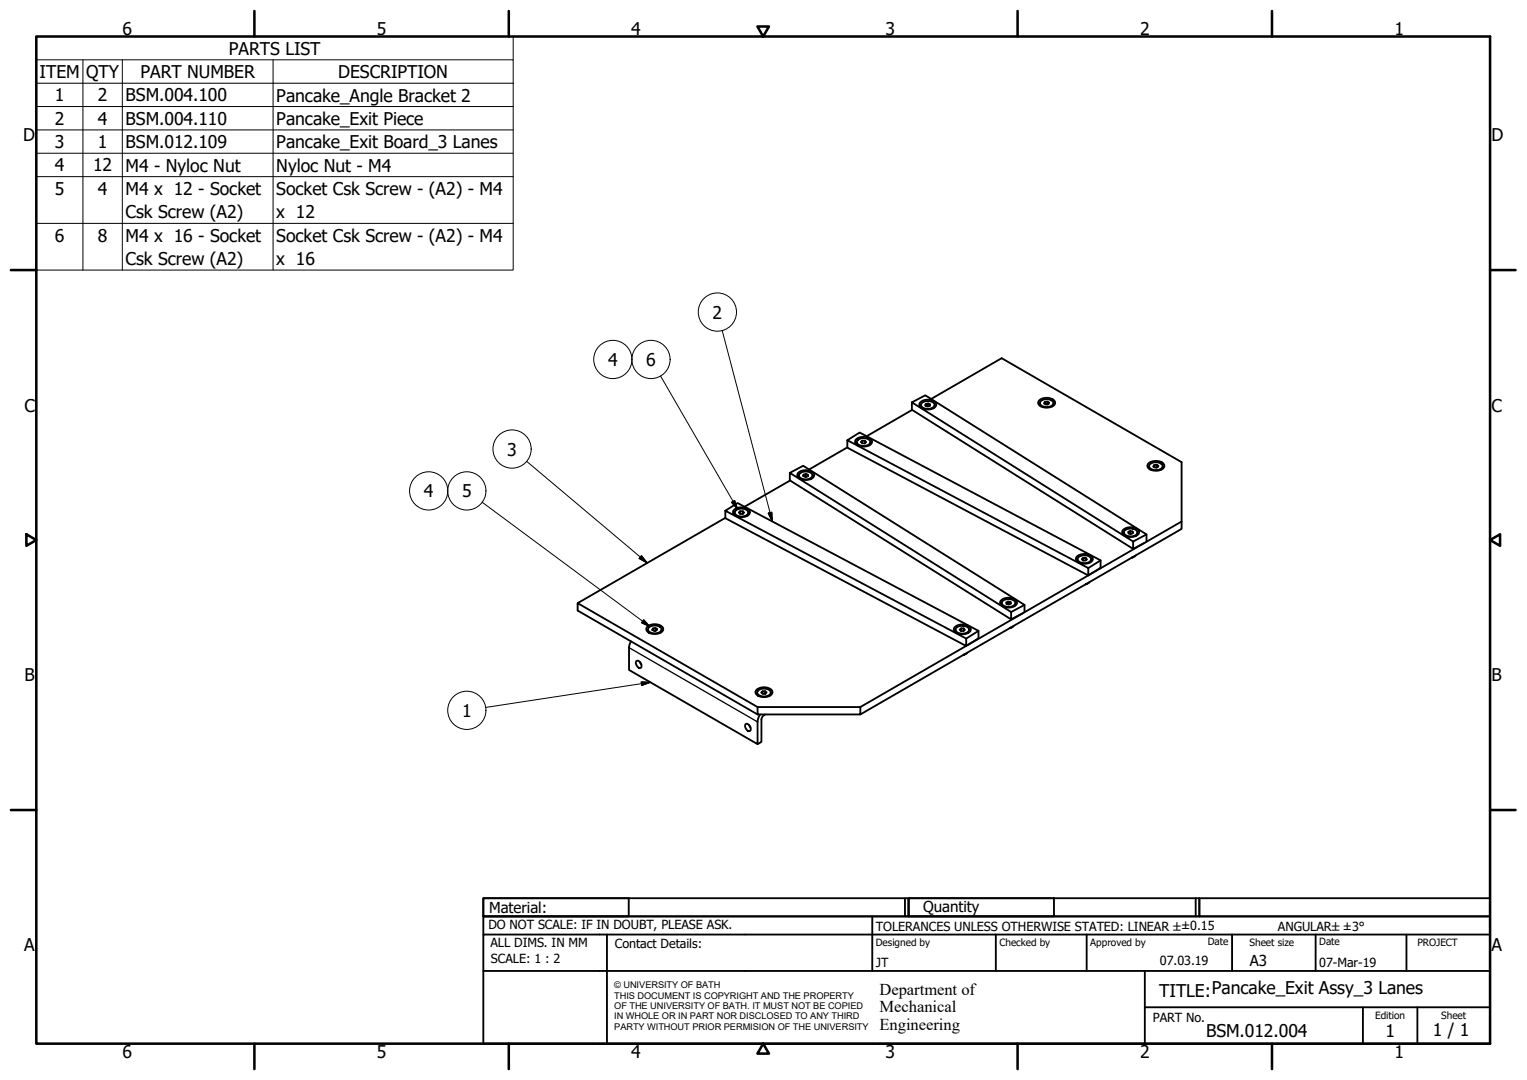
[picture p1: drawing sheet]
<svg xmlns="http://www.w3.org/2000/svg" width="420mm" height="297mm" viewBox="0 0 420 297" stroke-linecap="round" stroke-linejoin="round" font-family="sans-serif">
<!-- layer: Visible (ISO) -->
<g fill="none" stroke="#000" stroke-width=".51">
<path d="M250.9 110.7l60.9 38.2v2.1l-60.9-38.3v-2l3.7-2 60.9 38.3v2l-3.7 2M251 112.7l-12.5 7.3M253.1 110.8a3.1 3.1 0 0 1 4.5 .2 1.78 1.78 0 0 1-2.2 1.6 1.94 1.94 0 0 1-2.4-1.5zM253.4 111.4v.5l.4 .4M253.5 111a2.5 2.5 0 0 1 3.6 .1 1.47 1.47 0 0 1-1.9 1.4 1.27 1.27 0 0 1-1.7-1.5zM254.7 111.1l.6-.1v.7M255.3 111l.6 .2v.4l-.7 .2-.6-.2 .1-.5v.5M255.3 111.7l-.1 .1M255.3 111.7h.1M256.2 109.7l19.4-11.2 49.5 28.6v18.4l-88.4 51M257.2 111.4l-.1 .5-.3 .4M286.1 110a3.1 3.1 0 0 1 4.2 .5 1.7 1.7 0 0 1-2.1 1.6 2.06 2.06 0 0 1-2.6-1.4z"/>
<path d="M286.1 110.9l.1 .5 .3 .4M286.3 110.4a2.48 2.48 0 0 1 3.6 .3 1.61 1.61 0 0 1-2.2 1.2 1.42 1.42 0 0 1-1.6-1.2zM287.5 110.6l-.2 .4 .5 .3 .7-.1 .2-.4-.5-.3v.7M288.2 110.5l-.7 .1v.5M288.2 111.2h.1M288.2 111.2h-.1M289.9 110.9l-.1 .5-.3 .4M217.3 130.1l60.9 38.2v2.1l-60.9-38.3v-2l3.7-2 60.9 38.3v2l-3.7 2M217.4 132.2l-12.5 7.2M219.5 130.1a3.1 3.1 0 0 1 4.5 .3 1.78 1.78 0 0 1-2.2 1.6 1.9 1.9 0 0 1-2.4-1.5zM219.8 130.8l.1 .5 .3 .4M220 130.4a2.47 2.47 0 0 1 3.5 .1 1.47 1.47 0 0 1-1.9 1.4 1.64 1.64 0 0 1-1.8-1.2z"/>
<path d="M221.1 130.5l.6-.1v.7M221.7 130.4l.7 .2-.1 .4-.6 .2-.7-.3 .1-.4v.5M221.7 131.1l-.1 .1M221.7 131.1h.1M223.6 130.8l-.1 .5-.3 .4M233.2 121.1l66.2 35.1v2.1l-66.2-35.2v-2l3.3-2.1 66.3 35.1v2.1l-20.9 12.2M233.2 123l-10.6 6.1M235.7 120.7a3.2 3.2 0 0 1 4.2 .4 1.62 1.62 0 0 1-2 1.7 2.13 2.13 0 0 1-2.6-1.4zM235.7 121.6l.1 .5 .3 .4M236 121a2.4 2.4 0 0 1 3.5 .5 1.9 1.9 0 0 1-2.9 1 .9 .9 0 0 1-.7-.5 .9 .9 0 0 1 .1-1zM237.3 121.2h.7v.7M238 121.2l.3 .4-.3 .3h-.8l-.3-.3 .4-.4v.7"/>
<path d="M239.5 121.6l-.1 .5-.3 .4M316.2 127.3a3.1 3.1 0 0 1 4.1 .5 1.7 1.7 0 0 1-2.1 1.7 2.06 2.06 0 0 1-2.5-1.5zM316.2 128.2v.5l.4 .5M316.4 127.7a2.45 2.45 0 0 1 3.5 .3 1.64 1.64 0 0 1-2.1 1.3 1.46 1.46 0 0 1-1.6-1.3zM317.5 127.9l-.1 .4 .5 .3 .7-.1 .1-.4-.5-.3v.7M318.2 127.8l-.7 .1v.5M318.2 128.5v.1M318.2 128.5l-.1 .1M319.9 128.2v.5l-.4 .5M199.6 140.5l66.3 35.1v2.1l-66.3-35.2v-2l3.3-2.1 66.3 35.1v2l-3.3 2.2-29.2 16.8M199.6 142.4l-40.7 23.5M202.1 140.1a3.2 3.2 0 0 1 4.2 .4 1.59 1.59 0 0 1-2 1.7 2.16 2.16 0 0 1-2.6-1.3z"/>
<path d="M202.1 141l.1 .5 .3 .4M202.4 140.4a2.43 2.43 0 0 1 3.5 .5 1.77 1.77 0 0 1-2.3 1.1 1.34 1.34 0 0 1-1.4-1.3zM203.7 140.6h.7v.7M204.4 140.6l.3 .4-.3 .3h-.8l-.3-.3 .4-.4v.7M205.9 141v.5l-.4 .4M296.4 152.9a3.2 3.2 0 0 1 4.3 .5 1.62 1.62 0 0 1-2.1 1.7 2.16 2.16 0 0 1-2.6-1.4zM296.5 153.8v.5l.4 .5M296.6 153.4a2.52 2.52 0 0 1 3.6 .2 1.5 1.5 0 0 1-2 1.3 1.22 1.22 0 0 1-1.6-1.5zM298.1 153.4l-.5 .4 .4 .3 .7 .1 .4-.4-.3-.3M298.8 154.1v-.6l-.7-.1v.7M300.2 153.8v.5l-.4 .5M302.8 154.1l-3.4 2.1"/>
<path d="M308.9 145.8a3.1 3.1 0 0 1 4.5 .3 1.81 1.81 0 0 1-2.2 1.6 1.94 1.94 0 0 1-2.4-1.5zM309.2 146.5l.1 .5 .3 .4M309.6 145.8a2.27 2.27 0 0 1 3.4 .7 2.15 2.15 0 0 1-3.8-.1zM311 146l-.6 .3 .2 .4 .6 .2 .6-.3-.2-.4M311 146.8h.1M311 146.8h-.1M311.5 153.3h.2l-.3 .1M311.6 146.6v-.4l-.6-.2v.8M312.5 152.8l-.9 .5M313 146.5l-.1 .5-.3 .4M315 149.3l-15.1 8.7M315.5 147l-3.7 1.9"/>
<path d="M325.1 143.4l-9.6 5.6M173.6 176.4l-.5 1.7v6.2l35.3 20.4 .1-6.7 .6-1.5M178.3 173.1v.6l.4 .4M178.3 172.2a3.1 3.1 0 0 1 4.2 .5 1.71 1.71 0 0 1-2.2 1.7 2.02 2.02 0 0 1-2.5-1.5zM178.5 172.6a2.45 2.45 0 0 1 3.5 .4 1.61 1.61 0 0 1-2.1 1.2 1.42 1.42 0 0 1-1.6-1.2zM179.6 172.8l-.1 .4 .5 .3 .7-.1 .1-.4-.5-.3v.7M180.3 172.7l-.7 .1v.5M180.3 173.4l.1 .1M180.3 173.4v.1M182 173.1v.6l-.4 .4M262.8 172.3a3.2 3.2 0 0 1 4.3 .4 1.62 1.62 0 0 1-2.1 1.7 2.16 2.16 0 0 1-2.6-1.3zM262.9 173.2l.1 .5 .3 .5"/>
<path d="M263.1 172.8a2.47 2.47 0 0 1 3.5 .2 1.5 1.5 0 0 1-2 1.3 1.54 1.54 0 0 1-1.7-1.2zM264.5 172.8l-.4 .4 .3 .3 .7 .1 .4-.4-.3-.3M265.2 173.5v-.6l-.7-.1v.7M265.4 180l-.2 .1M265.4 180l-.4 .2M266.2 179.5l-.9 .5M266.7 173.2l-.1 .5-.3 .5M269.2 173.5l-3.3 2.1M275.3 165.2a3 3 0 0 1 4.5 .3 1.8 1.8 0 0 1-2.2 1.6 1.97 1.97 0 0 1-2.4-1.5zM275.6 165.8l.1 .6 .3 .4M276 165.2a2.3 2.3 0 0 1 3.4 .6 2.26 2.26 0 0 1-3.7 .4v-.7zM277.4 165.4l-.6 .3 .2 .4 .6 .2 .6-.3-.2-.4"/>
<path d="M277.4 166.2h.1M277.4 166.2h-.1M277.9 172.7l.3-.1-.4 .2M278 166.1v-.5l-.6-.2v.8M278.9 172.2l-.9 .5M279.4 165.8l-.1 .6-.3 .4M281.4 168.7l-15.1 8.7M281.9 166.4l-3.7 1.9M298.8 160.7l.2-.1-.4 .1M299.8 160.1l-.9 .5M175 181.9l.3-.2a1.36 1.36 0 0 1 1 2 1.32 1.32 0 0 1-1.3-1.8zM176.1 182.1l.4 .6"/>
<path d="M205.1 199.2l.2-.1a1.35 1.35 0 0 1 1.1 1.9 1.29 1.29 0 0 1-1.3-1.8zM206.1 199.4l.4 .7M208.3 189.6a3.1 3.1 0 0 1 4.2 .5 1.73 1.73 0 0 1-2.1 1.6 2.09 2.09 0 0 1-2.5-1.4zM208.3 190.5l.1 .5 .3 .4M208.4 194.5h28.3v2h-28.3zM208.4 194.5l-49.5-28.6v2l49.5 28.6M208.5 190a2.45 2.45 0 0 1 3.6 .3 1.62 1.62 0 0 1-2.2 1.2 1.13 1.13 0 0 1-1.2-.3 1.13 1.13 0 0 1-.2-1.2zM209.8 190.1h.7v.7M210.5 190.1l.4 .3-.3 .4h-.7l-.4-.3 .3-.4v.7M210.6 196.5l-.7 .4-.4 .7v6.5l-1.1 .6M212.1 190.5l-.1 .5-.3 .4"/>
</g>
<!-- layer: Visible Narrow (ISO) -->
<path d="M173.1 178.1l35.3 20.5" fill="none" stroke="#000" stroke-width=".36"/>
<!-- layer: Symbol (ISO) -->
<g fill="none" stroke="#000" stroke-width=".28">
<path d="M10 16.5v-6.5h131.2v6.5M10 16.5h131.2v6.4M10 16.5v57.8h131.2v-51.4M22.8 16.5v57.8M33.7 16.5v57.8M75.1 16.5v57.8M10 22.9h131.2M10 29.3h131.2M10 35.7h131.2M10 42.1h131.2M10 48.6h131.2M10 61.4h131.2"/>
<path d="M198.7 90.9l13.8 52.5M181.8 103.4l21.2 36.7M132.7 138.1l46.1 34.2M144.9 126.9l33.2 27.9M201.3 138.2l.8-.5 .9 2.4zM176.5 152.8l1.6 2-2.2-1.2zM211.4 141.1l1-.2 .1 2.5zM177.1 170.5l1.7 1.8-2.3-1zM176.4 187.5l2.6 .1-2.4 .9zM179 187.6l-45.4 7"/>
<circle cx="168.6" cy="98.9" r="5.3"/>
<circle cx="179.1" cy="98.9" r="5.3"/>
<circle cx="197.4" cy="85.8" r="5.3"/>
<circle cx="118" cy="135" r="5.3"/>
<circle cx="128.4" cy="135" r="5.3"/>
<circle cx="140.9" cy="123.5" r="5.3"/>
<circle cx="128.4" cy="195.4" r="5.3"/>
</g>
<!-- layer: Border (ISO) -->
<g fill="none" stroke="#000" stroke-width=".7">
<path d="M10 10h400v277h-400zM70 3v7M140 3v7M208.4 7.3h3.2l-1.6 2.7zM280 3v7M350 3v7M3 74.3h7M410 74.3h7M7.3 146.9l2.7 1.6-2.7 1.6zM410 148.5l2.7-1.6v3.2zM3 222.8h7M410 222.8h7"/>
<path d="M70 287v7M140 287v7M210 287l1.6 2.8h-3.2zM280 287v7M350 287v7"/>
</g>
<!-- layer: Title (ISO) -->
<g fill="none" stroke="#000" stroke-width=".51">
<path d="M133 247h40v5h-40zM133 247h117v5h-117zM133 257v-5h277v5M133 257h277v30h-277zM167 257v30M240 252v15M249 247v5M250 247h40v5h-40zM250 247h80v5h-80zM274 257v10M299 257v10M329 247v5"/>
<path d="M330 247h80v5h-80zM339 257v10M362 257v10M387 257v10M133 267h277M315 277h95M315 267v20M375 277v10M390 277v10"/>
</g>
<!-- layer: Symbol (ISO) -->
<path d="M201.3 138.2l1.7 1.9zM201.3 138.2l.8-.5 .9 2.4zM175.9 153.6l2.2 1.2zM176.5 152.8l1.6 2-2.2-1.2zM211.4 141.1l1.1 2.3zM211.4 141.1l1-.2 .1 2.5zM176.5 171.3l2.3 1zM177.1 170.5l1.7 1.8-2.3-1zM176.6 188.5l2.4-.9zM176.4 187.5l2.6 .1-2.4 .9z" fill="#000" stroke="#000" stroke-width=".28"/>
<g font-size="4.8">
<text x="33.7" y="9.6">6</text>
<text x="103.7" y="9.6">5</text>
<text x="173.7" y="9.6">4</text>
<text x="243.7" y="9.6">3</text>
<text x="313.7" y="9.6">2</text>
<text x="383.7" y="9.6">1</text>
<text x="63" y="15">PARTS LIST</text>
<text x="10.9" y="21.4">ITEM</text>
<text x="23.7" y="21.5">QTY</text>
<text x="38.7" y="21.4">PART NUMBER</text>
<text x="93.1" y="21.5">DESCRIPTION</text>
<text x="15.1" y="27.9">1</text>
<text x="26.9" y="27.9">2</text>
<text x="34.6" y="27.9">BSM.004.100</text>
<text x="76" y="27.9">Pancake_Angle Bracket 2</text>
<text x="15.1" y="34.3">2</text>
<text x="26.9" y="34.3">4</text>
<text x="34.6" y="34.3">BSM.004.110</text>
<text x="76" y="34.3">Pancake_Exit Piece</text>
<text x="6.3" y="38.9">D</text>
<text x="15.1" y="40.7">3</text>
<text x="26.9" y="40.7">1</text>
<text x="34.6" y="40.7">BSM.012.109</text>
<text x="76" y="40.8">Pancake_Exit Board_3 Lanes</text>
<text x="410.4" y="38.9">D</text>
<text x="15.1" y="47.1">4</text>
<text x="25.6" y="47.1">12</text>
<text x="34.6" y="47.2">M4 - Nyloc Nut</text>
<text x="76" y="47.2">Nyloc Nut - M4</text>
<text x="15.1" y="53.5">5</text>
<text x="26.9" y="53.5">4</text>
<text x="34.6" y="53.6">M4 x 12 - Socket</text>
<text x="76" y="53.6">Socket Csk Screw - (A2) - M4</text>
<text x="34.6" y="60">Csk Screw (A2)</text>
<text x="76" y="60">x 12</text>
<text x="15.1" y="66.4">6</text>
<text x="26.9" y="66.4">8</text>
<text x="34.6" y="66.5">M4 x 16 - Socket</text>
<text x="76" y="66.5">Socket Csk Screw - (A2) - M4</text>
<text x="34.6" y="72.9">Csk Screw (A2)</text>
<text x="76" y="72.9">x 16</text>
<text x="196.1" y="87.6">2</text>
<text x="167.3" y="100.6">4</text>
<text x="177.8" y="100.7">6</text>
<text x="6.7" y="113.2">C</text>
<text x="410.4" y="113.2">C</text>
<text x="139.6" y="125.3">3</text>
<text x="116.6" y="136.8">4</text>
<text x="127.1" y="136.8">5</text>
<text x="6.8" y="187.4">B</text>
<text x="410.4" y="187.4">B</text>
<text x="127.1" y="197.1">1</text>
<text x="6.7" y="261.7">A</text>
<text x="410.4" y="261.7">A</text>
<text x="319" y="274.2">TITLE:Pancake_Exit Assy_3 Lanes</text>
<text x="331.9" y="285.3">BSM.012.004</text>
<text x="381.2" y="285.3">1</text>
<text x="394.2" y="285">1 / 1</text>
<text x="33.7" y="291">6</text>
<text x="103.7" y="290.9">5</text>
<text x="173.7" y="290.9">4</text>
<text x="243.7" y="291">3</text>
<text x="313.7" y="291">2</text>
<text x="383.7" y="290.9">1</text>
</g>
<g font-size="4.6">
<text x="242" y="273.7">Department of</text>
<text x="242" y="278.4">Mechanical</text>
<text x="242" y="283.2">Engineering</text>
</g>
<g font-size="4.1">
<text x="134.6" y="251.1">Material:</text>
<text x="254" y="250.8">Quantity</text>
<text x="343.9" y="265.6">A3</text>
</g>
<g font-size="3.5">
<text x="134.4" y="255.6">DO NOT SCALE: IF IN DOUBT, PLEASE ASK.</text>
<text x="241" y="256">TOLERANCES UNLESS OTHERWISE STATED: LINEAR ±±0.15</text>
<text x="351.6" y="256">ANGULAR±±3°</text>
<text x="134.9" y="260.6">ALL DIMS. IN MM</text>
<text x="169.2" y="260.6">Contact Details:</text>
<text x="135.1" y="264.8">SCALE: 1 : 2</text>
<text x="241" y="266">JT</text>
<text x="319.2" y="265.5">07.03.19</text>
<text x="363" y="266">07-Mar-19</text>
<text x="317.2" y="281.2">PART No.</text>
</g>
<g font-size="2.8">
<text x="241" y="260.1">Designed by</text>
<text x="275" y="260.1">Checked by</text>
<text x="300" y="260.1">Approved by</text>
<text x="332.3" y="260">Date</text>
<text x="343.8" y="260.1">Sheet size</text>
<text x="363" y="260">Date</text>
<text x="390" y="260.1">PROJECT</text>
<text x="378.4" y="280.1">Edition</text>
<text x="396.6" y="280.1">Sheet</text>
</g>
<g font-size="2.5">
<text x="169" y="271.9">© UNIVERSITY OF BATH</text>
<text x="169" y="274.7">THIS DOCUMENT IS COPYRIGHT AND THE PROPERTY</text>
<text x="169" y="277.5">OF THE UNIVERSITY OF BATH. IT MUST NOT BE COPIED</text>
<text x="169" y="280.4">IN WHOLE OR IN PART NOR DISCLOSED TO ANY THIRD</text>
<text x="169" y="283.2">PARTY WITHOUT PRIOR PERMISION OF THE UNIVERSITY</text>
</g>
</svg>
